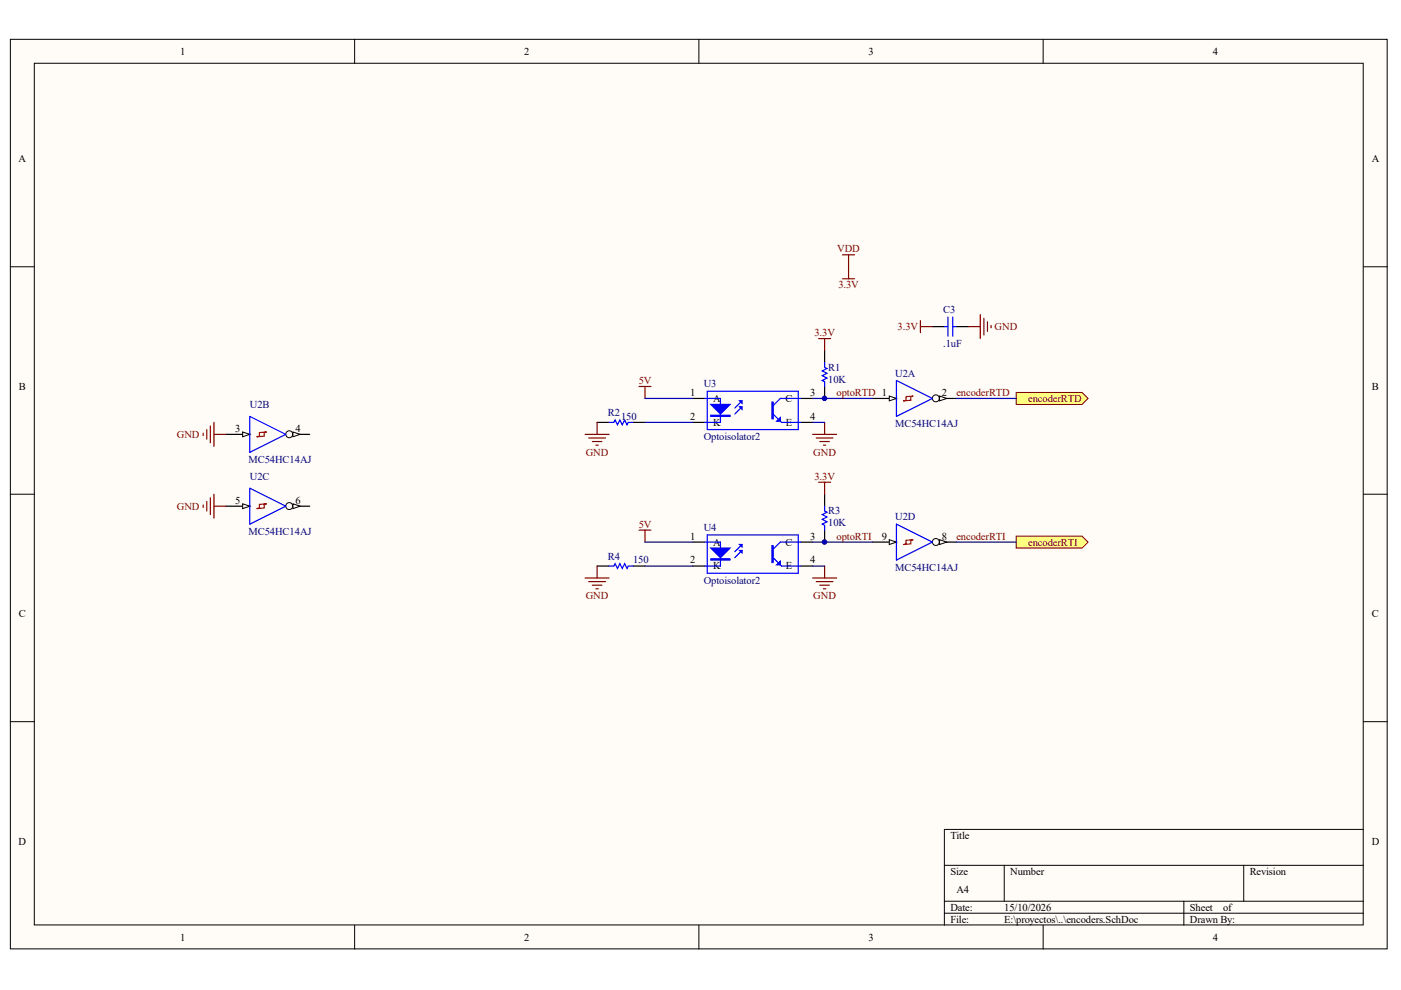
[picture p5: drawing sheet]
<svg xmlns="http://www.w3.org/2000/svg" width="297mm" height="210mm" viewBox="0 0 297 210" stroke-linecap="round" stroke-linejoin="round" font-family="sans-serif">
<g fill="#fffcf8" stroke="#000" stroke-width=".21">
<path d="M2.2 8.3h291.9v192.9h-291.9z"/>
<path d="M7.3 13.4h281.7v182.7h-281.7z"/>
</g>
<g fill="none" stroke="#000" stroke-width=".21">
<path d="M75.2 8.3v5.1M148.2 8.3v5.1M221.2 8.3v5.1M2.2 56.6h5.1M289.1 56.6h5.1M2.2 104.8h5.1M289.1 104.8h5.1M2.2 153h5.1M289.1 153h5.1M289.1 175.9h-88.9v20.3M75.2 196.2v5M148.2 196.2v5"/>
<path d="M200.2 183.5h88.9M200.2 191.1h88.9M200.2 193.6h88.9M212.9 183.5v7.6M221.2 196.2v5M251 191.1v5.1M263.7 183.5v7.6"/>
</g>
<g fill="#ffff80" stroke="#800000" stroke-width=".21">
<path d="M215.5 83.2h13.9l1.3 1.3-1.3 1.3h-13.9z" fill-rule="evenodd"/>
<path d="M215.5 113.7h13.9l1.3 1.2-1.3 1.3h-13.9z" fill-rule="evenodd"/>
</g>
<path d="M185 84.5h5.1" fill="none" stroke="#000" stroke-width=".25"/>
<path d="M188.5 84l1.6 .5-1.6 .5z" fill="#fffcf8" stroke="#000" stroke-width=".21"/>
<path d="M197.7 84.5h5.1" fill="none" stroke="#000" stroke-width=".25"/>
<circle cx="198.4" cy="84.5" r=".74" fill="#fffcf8" stroke="#000" stroke-width=".21"/>
<path d="M199.2 84l1.5 .5-1.5 .5z" fill="#fffcf8" stroke="#000" stroke-width=".21"/>
<path d="M174.8 76.9v1l.5 .2-1 .5 1 .6-1 .5 1 .5-1 .5 .5 .2v1M129.1 89.6h1.1l.2-.5 .5 1 .5-1 .5 1 .5-1 .5 1 .3-.5h1M149.4 84.5h3.3v5.1h-3.3M150 83h19.2v8.1h-19.2zM157.3 86.3l-1.5 1.5M157.3 85l-1.5 1.5M163.9 87.8l1.8 1.8h4.1M169.8 84.5h-4.4l-1.5 1.5M190.1 80.7l7.6 3.8-7.6 3.8z" fill="none" stroke="#00f" stroke-width=".25"/>
<path d="M192.1 84.1l1.5-.1-.5 .1v.8l-1.5 .1 .5-.1z" fill="none" stroke="#f00" stroke-width=".25"/>
<path d="M174.8 74.3v2.6M126.6 89.6h2.5M134.2 89.6h2.6M146.9 84.5h2.5M146.9 89.6h2.5M169.8 84.5h2.5M169.8 89.6h2.5M174.8 81.9v2.6M185 114.9h5.1" fill="none" stroke="#000" stroke-width=".25"/>
<g fill="#00f" stroke="#00f" stroke-width=".25">
<path d="M150.7 85.8h4.1l-2.1 2z"/>
<path d="M156.8 85h.5v.5z"/>
<path d="M156.8 86.3h.5v.5z"/>
<path d="M164.7 89.3l.7-.8v.8z"/>
<path d="M150.7 88h4.1v.3h-4.1z" fill-rule="evenodd"/>
<path d="M163.7 85.2h.2v3.6h-.2z" fill-rule="evenodd"/>
</g>
<path d="M173.6 71.8h2.5M174.8 71.8v2.5M135.5 81.9h2.5M136.8 81.9v2.6M172.3 92.1h5.1M173.1 92.9h3.5M173.8 93.6h2M174.6 94.4h.5M174.8 89.6v2.5" fill="none" stroke="#800000" stroke-width=".25"/>
<path d="M136.8 89.6h10.1M136.8 84.5h10.1M172.3 89.6h2.5M172.3 84.5h12.7" fill="none" stroke="#000080" stroke-width=".25"/>
<path d="M188.5 114.4l1.6 .5-1.6 .5z" fill="#fffcf8" stroke="#000" stroke-width=".21"/>
<path d="M197.7 114.9h5.1" fill="none" stroke="#000" stroke-width=".25"/>
<circle cx="198.4" cy="114.9" r=".74" fill="#fffcf8" stroke="#000" stroke-width=".21"/>
<path d="M199.2 114.4l1.5 .5-1.5 .5z" fill="#fffcf8" stroke="#000" stroke-width=".21"/>
<path d="M149.4 114.9h3.3v5.1h-3.3M150 113.4h19.2v8.1h-19.2zM157.3 116.7l-1.5 1.5M157.3 115.4l-1.5 1.6M163.9 118.2l1.8 1.8h4.1M169.8 114.9h-4.4l-1.5 1.6M174.8 107.3v1l.5 .3-1 .5 1 .5-1 .5 1 .5-1 .5 .5 .3v1M190.1 111.1l7.6 3.8-7.6 3.8zM129.1 120h1.1l.2-.5 .5 1 .5-1 .5 1 .5-1 .5 1 .3-.5h1" fill="none" stroke="#00f" stroke-width=".25"/>
<path d="M192.1 114.6l1.5-.2-.5 .2v.7l-1.5 .1 .5-.1z" fill="none" stroke="#f00" stroke-width=".25"/>
<path d="M47.9 92.1h5.1M146.9 114.9h2.5M169.8 114.9h2.5M174.8 104.8v2.5M174.8 112.4v2.5M126.6 120h2.5M134.2 120h2.6M146.9 120h2.5M169.8 120h2.5" fill="none" stroke="#000" stroke-width=".25"/>
<g fill="#00f" stroke="#00f" stroke-width=".25">
<path d="M150.7 116.2h4.1l-2.1 2z"/>
<path d="M156.8 115.4h.5v.6z"/>
<path d="M156.8 116.7h.5v.5z"/>
<path d="M164.7 119.8l.7-.8v.8z"/>
<path d="M150.7 118.5h4.1v.2h-4.1z" fill-rule="evenodd"/>
<path d="M163.7 115.7h.2v3.6h-.2z" fill-rule="evenodd"/>
</g>
<g fill="none" stroke="#800000" stroke-width=".25">
<path d="M124.1 92.1h5M124.8 92.9h3.6M125.6 93.6h2M126.3 94.4h.6M126.6 89.6v2.5M135.5 112.4h2.5M136.8 112.4v2.5M173.6 102.2h2.5M174.8 102.2v2.6M124.1 122.6h5M124.8 123.3h3.6M125.6 124.1h2"/>
<path d="M126.3 124.8h.6M126.6 120v2.6M172.3 122.6h5.1M173.1 123.3h3.5M173.8 124.1h2M174.6 124.8h.5M174.8 120v2.6"/>
</g>
<path d="M136.8 114.9h10.1M172.3 114.9h12.7M136.8 120h10.1M172.3 120h2.5" fill="none" stroke="#000080" stroke-width=".25"/>
<path d="M51.4 91.6l1.6 .5-1.6 .5z" fill="#fffcf8" stroke="#000" stroke-width=".21"/>
<path d="M60.6 92.1h5.1" fill="none" stroke="#000" stroke-width=".25"/>
<circle cx="61.3" cy="92.1" r=".74" fill="#fffcf8" stroke="#000" stroke-width=".21"/>
<path d="M62.1 91.6l1.5 .5-1.5 .5z" fill="#fffcf8" stroke="#000" stroke-width=".21"/>
<path d="M53 88.3l7.6 3.8-7.6 3.8z" fill="none" stroke="#00f" stroke-width=".25"/>
<path d="M55 91.7l1.5-.1-.5 .1v.8l-1.5 .1 .5-.1z" fill="none" stroke="#f00" stroke-width=".25"/>
<path d="M47.9 107.3h5.1" fill="none" stroke="#000" stroke-width=".25"/>
<path d="M51.4 106.8l1.6 .5-1.6 .5z" fill="#fffcf8" stroke="#000" stroke-width=".21"/>
<path d="M60.6 107.3h5.1" fill="none" stroke="#000" stroke-width=".25"/>
<circle cx="61.3" cy="107.3" r=".74" fill="#fffcf8" stroke="#000" stroke-width=".21"/>
<path d="M62.1 106.8l1.5 .5-1.5 .5z" fill="#fffcf8" stroke="#000" stroke-width=".21"/>
<path d="M200.2 69.3h.8M201 67.2v4.1M202 67.2v4.1M202 69.3h.8M53 103.5l7.6 3.8-7.6 3.8z" fill="none" stroke="#00f" stroke-width=".25"/>
<path d="M55 106.9l1.5-.1-.5 .1v.8l-1.5 .1 .5-.1z" fill="none" stroke="#f00" stroke-width=".25"/>
<path d="M202.8 84.5h12.7M202.8 114.9h12.7" fill="none" stroke="#000080" stroke-width=".25"/>
<path d="M197.7 69.3h2.5M202.8 69.3h2.5" fill="none" stroke="#000" stroke-width=".25"/>
<g fill="none" stroke="#800000" stroke-width=".25">
<path d="M178.6 59.1h2.6M178.6 54h2.6M179.9 54v5.1M195.1 68v2.5M195.1 69.3h2.6M205.3 69.3h2.5M207.8 66.7v5.1M208.6 67.5v3.5M209.4 68.2v2.1M210.1 69v.5M43.1 91.8v.6M43.8 91.1v2"/>
<path d="M44.6 90.3v3.6M45.4 89.6v5M45.4 92.1h2.5M43.1 107.1v.5M43.8 106.3v2M44.6 105.5v3.6M45.4 104.8v5.1M45.4 107.3h2.5"/>
</g>
<g fill="#000080" stroke="#000080" stroke-width=".21">
<circle cx="174.8" cy="114.9" r=".48"/>
<circle cx="174.8" cy="84.5" r=".48"/>
</g>
<g font-size="2.2">
<text x="38.2" y="11.6">1</text>
<text x="111.2" y="11.6">2</text>
<text x="184.2" y="11.6">3</text>
<text x="257.1" y="11.6">4</text>
<text x="3.9" y="34.4">A</text>
<text x="290.8" y="34.4">A</text>
<text x="4" y="82.7">B</text>
<text x="146.3" y="83.9">1</text>
<text x="171.8" y="83.9">3</text>
<text x="199.7" y="83.9">2</text>
<text x="290.9" y="82.7">B</text>
<text x="146.3" y="89">2</text>
<text x="151.2" y="85.2">A</text>
<text x="166.5" y="85.2">C</text>
<text x="171.8" y="89">4</text>
<text x="49.8" y="91.5">3</text>
<text x="62.6" y="91.5">4</text>
<text x="151.2" y="90.3">K</text>
<text x="166.6" y="90.3">E</text>
<text x="49.8" y="106.8">5</text>
<text x="62.6" y="106.8">6</text>
<text x="146.3" y="114.4">1</text>
<text x="146.3" y="119.5">2</text>
<text x="151.2" y="115.7">A</text>
<text x="166.5" y="115.7">C</text>
<text x="171.8" y="114.4">3</text>
<text x="171.8" y="119.5">4</text>
<text x="186.9" y="114.4">9</text>
<text x="199.7" y="114.4">8</text>
<text x="151.2" y="120.7">K</text>
<text x="166.6" y="120.7">E</text>
<text x="4" y="130.9">C</text>
<text x="290.9" y="130.9">C</text>
<text x="3.9" y="179.1">D</text>
<text x="201.5" y="177.8">Title</text>
<text x="290.8" y="179.1">D</text>
<text x="201.5" y="185.5">Size</text>
<text x="214.2" y="185.5">Number</text>
<text x="265" y="185.5">Revision</text>
<text x="202.8" y="189.3">A4</text>
<text x="201.5" y="193.1">Date:</text>
<text x="201.5" y="195.6">File:</text>
<text x="212.9" y="193.1">15/10/2026</text>
<text x="212.9" y="195.6">E:\proyectos\..\encoders.SchDoc</text>
<text x="252.3" y="193.1">Sheet</text>
<text x="252.3" y="195.6">Drawn By:</text>
<text x="259.3" y="193.1">of</text>
<text x="38.2" y="199.4">1</text>
<text x="111.2" y="199.4">2</text>
<text x="184.2" y="199.4">3</text>
<text x="257.1" y="199.4">4</text>
</g>
<g font-size="2.2" fill="#800000">
<text x="177.5" y="53.5">VDD</text>
<text x="177.8" y="61.1">3.3V</text>
<text x="172.7" y="71.2">3.3V</text>
<text x="190.3" y="70">3.3V</text>
<text x="210.9" y="70">GND</text>
<text x="135.4" y="81.4">5V</text>
<text x="177.4" y="83.9">optoRTD 1</text>
<text x="202.8" y="83.9">encoderRTD</text>
<text x="218" y="85.2">encoderRTD</text>
<text x="37.5" y="92.8">GND</text>
<text x="124.2" y="96.6">GND</text>
<text x="172.4" y="96.6">GND</text>
<text x="172.7" y="101.7">3.3V</text>
<text x="37.5" y="108">GND</text>
<text x="135.4" y="111.9">5V</text>
<text x="177.4" y="114.4">optoRTI</text>
<text x="202.8" y="114.4">encoderRTI</text>
<text x="218" y="115.7">encoderRTI</text>
<text x="124.2" y="127.1">GND</text>
<text x="172.4" y="127.1">GND</text>
</g>
<g font-size="2.2" fill="#000080">
<text x="200" y="66.4">C3</text>
<text x="200" y="73.5">.1uF</text>
<text x="149.2" y="82.2">U3</text>
<text x="175.6" y="78.6">R1</text>
<text x="175.6" y="81.1">10K</text>
<text x="189.8" y="79.9">U2A</text>
<text x="53" y="86.5">U2B</text>
<text x="128.9" y="88.2">R2</text>
<text x="131.7" y="89">150</text>
<text x="149.2" y="93.3">Optoisolator2</text>
<text x="189.8" y="90.5">MC54HC14AJ</text>
<text x="52.7" y="98.1">MC54HC14AJ</text>
<text x="53" y="101.7">U2C</text>
<text x="52.7" y="113.4">MC54HC14AJ</text>
<text x="149.2" y="112.6">U4</text>
<text x="175.6" y="109.1">R3</text>
<text x="175.6" y="111.6">10K</text>
<text x="189.8" y="110.3">U2D</text>
<text x="128.9" y="118.7">R4</text>
<text x="134.2" y="119.5">150</text>
<text x="149.2" y="123.8">Optoisolator2</text>
<text x="189.8" y="121">MC54HC14AJ</text>
</g>
</svg>
